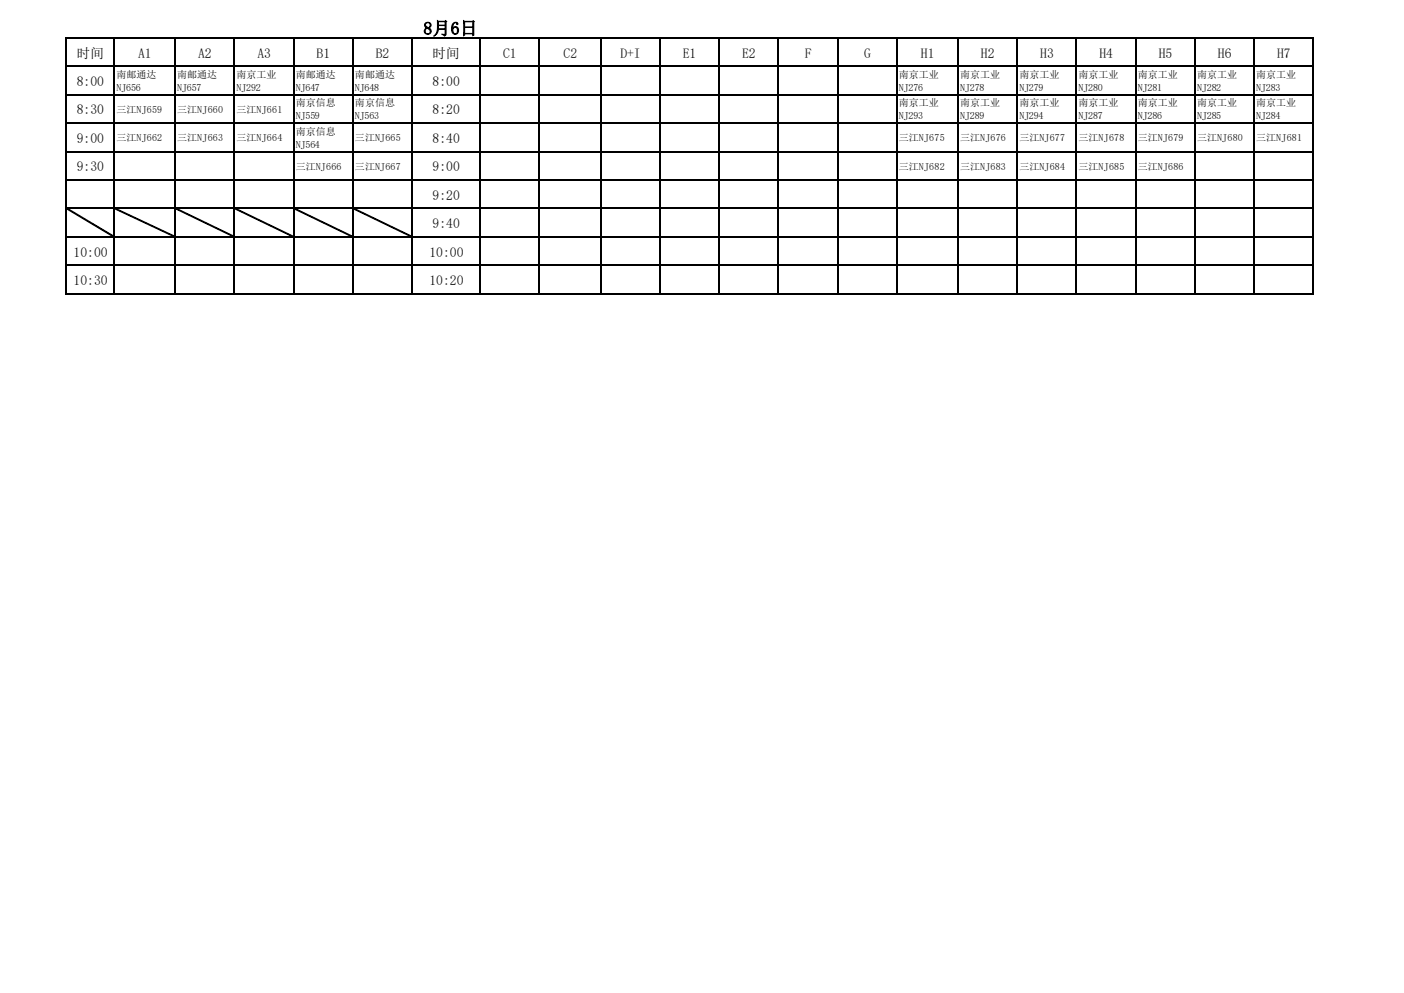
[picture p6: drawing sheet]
<svg xmlns="http://www.w3.org/2000/svg" width="297mm" height="210mm" viewBox="0 0 297 210" stroke-linecap="round" stroke-linejoin="round" font-family="sans-serif">
<g fill="none" stroke="#000" stroke-width=".25">
<path d="M14 7.9v54.3M14.1 8h263.9M14.1 14h263.9M24.2 8.1v54.1M37 8.1v54.1M49.6 8.1v54.1M62.1 8.1v54.1M74.6 8.1v54.1M87.2 8.1v54.1M101.6 8.1v54.1M114.1 8.1v54.1M127 8.1v54.1"/>
<path d="M139.6 8.1v54.1M152.1 8.1v54.1M164.6 8.1v54.1M177.2 8.1v54.1M189.7 8.1v54.1M202.6 8.1v54.1M215.2 8.1v54.1M227.7 8.1v54.1M240.2 8.1v54.1M252.8 8.1v54.1M265.3 8.1v54.1M277.8 8.1v54.1"/>
<path d="M14.1 20h263.9M14.1 26h263.9M14.1 32h263.9M14.1 38.1h263.9M14.1 44.1h263.9M14.1 50.1h263.9M14.1 56.1h263.9M14.1 62.1h263.9"/>
</g>
<g fill="#000" stroke="#000" stroke-width=".21">
<path d="M14 44h.2l9.9 6h-.2z" fill-rule="evenodd"/>
<path d="M24.1 44h.3l12.6 6h-.3z" fill-rule="evenodd"/>
<path d="M37 44h.3l12.2 6h-.2z" fill-rule="evenodd"/>
<path d="M49.5 44h.3l12.3 6h-.3z" fill-rule="evenodd"/>
<path d="M62.1 44h.2l12.3 6h-.3z" fill-rule="evenodd"/>
<path d="M74.6 44h.2l12.3 6h-.2z" fill-rule="evenodd"/>
</g>
<text font-size="3.7" x="89.6" y="7.3">8月6日</text>
<g font-size="2.9">
<text x="16.3" y="12.2">时间</text>
<text x="29.2" y="12.2">A1</text>
<text x="41.9" y="12.2">A2</text>
<text x="54.4" y="12.2">A3</text>
<text x="67" y="12.2">B1</text>
<text x="79.5" y="12.2">B2</text>
<text x="91.5" y="12.2">时间</text>
<text x="106.4" y="12.2">C1</text>
<text x="119.2" y="12.2">C2</text>
<text x="131.2" y="12.2">D+I</text>
<text x="144.4" y="12.2">E1</text>
<text x="157" y="12.2">E2</text>
<text x="170.3" y="12.2">F</text>
<text x="182.8" y="12.2">G</text>
<text x="194.8" y="12.2">H1</text>
<text x="207.5" y="12.2">H2</text>
<text x="220" y="12.2">H3</text>
<text x="232.6" y="12.2">H4</text>
<text x="245.1" y="12.2">H5</text>
<text x="257.6" y="12.2">H6</text>
<text x="270.2" y="12.2">H7</text>
<text x="16.3" y="18.2">8:00</text>
<text x="91.5" y="18.2">8:00</text>
<text x="16.3" y="24.2">8:30</text>
<text x="91.5" y="24.2">8:20</text>
<text x="16.3" y="30.2">9:00</text>
<text x="91.5" y="30.2">8:40</text>
<text x="16.3" y="36.2">9:30</text>
<text x="91.5" y="36.2">9:00</text>
<text x="91.5" y="42.2">9:20</text>
<text x="91.5" y="48.3">9:40</text>
<text x="15.6" y="54.3">10:00</text>
<text x="90.8" y="54.3">10:00</text>
<text x="15.6" y="60.3">10:30</text>
<text x="90.8" y="60.3">10:20</text>
</g>
<g font-size="2.1">
<text x="24.6" y="16.5">南邮通达</text>
<text x="37.5" y="16.5">南邮通达</text>
<text x="50" y="16.5">南京工业</text>
<text x="62.6" y="16.5">南邮通达</text>
<text x="75.1" y="16.5">南邮通达</text>
<text x="190.2" y="16.5">南京工业</text>
<text x="203.1" y="16.5">南京工业</text>
<text x="215.6" y="16.5">南京工业</text>
<text x="228.2" y="16.5">南京工业</text>
<text x="240.7" y="16.5">南京工业</text>
<text x="253.2" y="16.5">南京工业</text>
<text x="265.8" y="16.5">南京工业</text>
<text x="24.6" y="19.2">NJ656</text>
<text x="24.6" y="23.9">三江NJ659</text>
<text x="37.5" y="19.2">NJ657</text>
<text x="37.5" y="23.9">三江NJ660</text>
<text x="50" y="19.2">NJ292</text>
<text x="50" y="23.9">三江NJ661</text>
<text x="62.6" y="19.2">NJ647</text>
<text x="62.6" y="22.5">南京信息</text>
<text x="75.1" y="19.2">NJ648</text>
<text x="75.1" y="22.5">南京信息</text>
<text x="190.2" y="19.2">NJ276</text>
<text x="190.2" y="22.5">南京工业</text>
<text x="203.1" y="19.2">NJ278</text>
<text x="203.1" y="22.5">南京工业</text>
<text x="215.6" y="19.2">NJ279</text>
<text x="215.6" y="22.5">南京工业</text>
<text x="228.2" y="19.2">NJ280</text>
<text x="228.2" y="22.5">南京工业</text>
<text x="240.7" y="19.2">NJ281</text>
<text x="240.7" y="22.5">南京工业</text>
<text x="253.2" y="19.2">NJ282</text>
<text x="253.2" y="22.5">南京工业</text>
<text x="265.8" y="19.2">NJ283</text>
<text x="265.8" y="22.5">南京工业</text>
<text x="24.6" y="29.9">三江NJ662</text>
<text x="37.5" y="29.9">三江NJ663</text>
<text x="50" y="29.9">三江NJ664</text>
<text x="62.6" y="25.2">NJ559</text>
<text x="62.6" y="28.5">南京信息</text>
<text x="75.1" y="25.2">NJ563</text>
<text x="75.1" y="29.9">三江NJ665</text>
<text x="190.2" y="25.2">NJ293</text>
<text x="190.2" y="29.9">三江NJ675</text>
<text x="203.1" y="25.2">NJ289</text>
<text x="203.1" y="29.9">三江NJ676</text>
<text x="215.6" y="25.2">NJ294</text>
<text x="215.6" y="29.9">三江NJ677</text>
<text x="228.2" y="25.2">NJ287</text>
<text x="228.2" y="29.9">三江NJ678</text>
<text x="240.7" y="25.2">NJ286</text>
<text x="240.7" y="29.9">三江NJ679</text>
<text x="253.2" y="25.2">NJ285</text>
<text x="253.2" y="29.9">三江NJ680</text>
<text x="265.8" y="25.2">NJ284</text>
<text x="265.8" y="29.9">三江NJ681</text>
<text x="62.6" y="31.2">NJ564</text>
<text x="62.6" y="35.9">三江NJ666</text>
<text x="75.1" y="35.9">三江NJ667</text>
<text x="190.2" y="35.9">三江NJ682</text>
<text x="203.1" y="35.9">三江NJ683</text>
<text x="215.6" y="35.9">三江NJ684</text>
<text x="228.2" y="35.9">三江NJ685</text>
<text x="240.7" y="35.9">三江NJ686</text>
</g>
</svg>
